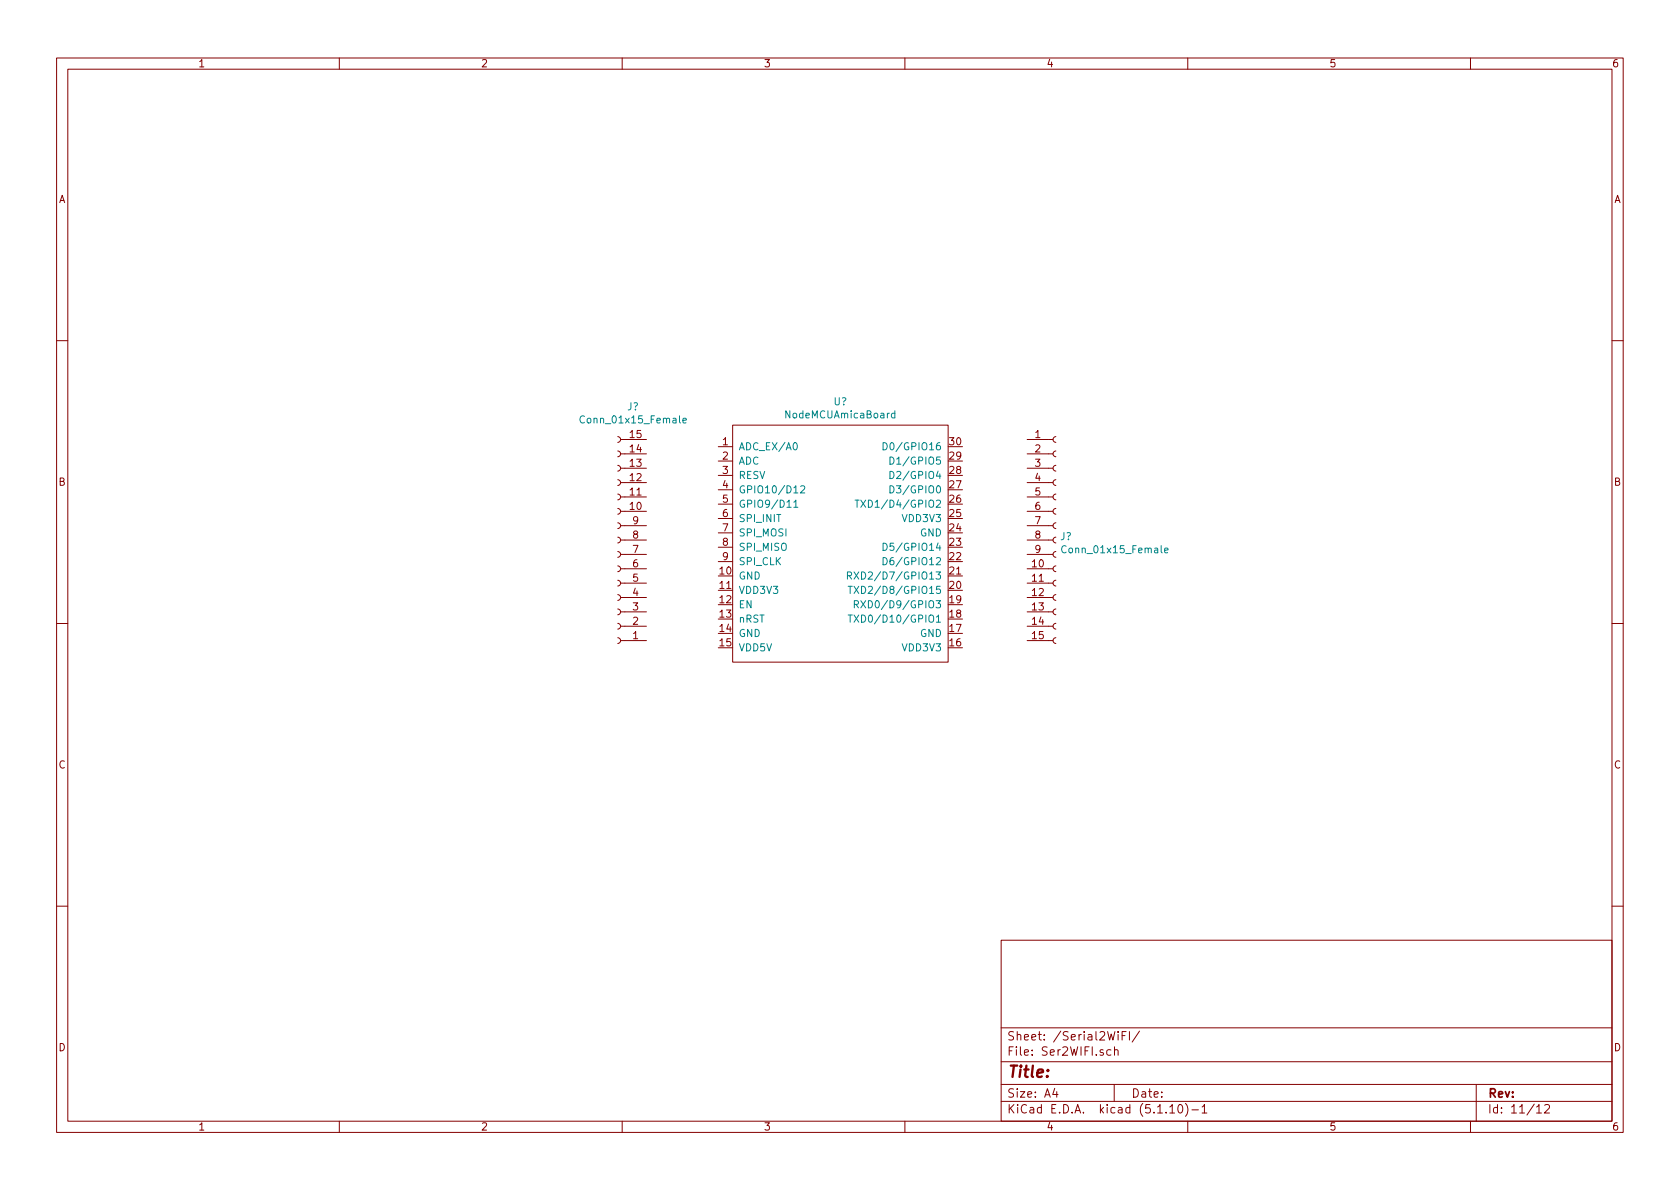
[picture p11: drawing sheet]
<svg xmlns="http://www.w3.org/2000/svg" width="297mm" height="210mm" viewBox="0 0 297 210" stroke-linecap="round" stroke-linejoin="round" font-family="sans-serif">
<g fill="none" stroke="#840000" stroke-width=".18">
<path d="M10 10.3h277v189.9h-277zM12 12.2h273v186.1h-273zM60 10.3v1.9M110 10.3v1.9M160 10.3v1.9M210 10.3v1.9M260 10.3v1.9M10 60.2h2M109.2 77.2l.4 .1 .1 .3-.1 .4-.4 .2M109.2 79.8l.4 .1 .1 .3-.1 .4-.4 .2M109.7 77.7h4.6M127 79h2.5"/>
<path d="M129.5 75.2h38.1v41.9h-38.1zM181.6 77.7h4.6M186.7 79.8l-.3 .1-.2 .3 .1 .4 .4 .2M186.7 77.2l-.3 .1-.2 .3 .1 .4 .4 .2M285 60.2h2M109.2 82.3l.4 .1 .1 .3-.1 .4-.4 .2M109.2 84.8l.4 .2 .1 .2-.1 .5-.4 .1M109.2 87.4l.4 .1 .1 .3-.1 .4-.4 .2M109.2 89.9l.4 .1 .1 .3-.1 .4-.4 .2M109.2 92.5l.4 .1 .1 .3-.1 .4-.4 .2M109.2 95l.4 .1 .1 .3-.1 .4-.4 .2M109.2 97.5l.4 .2 .1 .2-.1 .5-.4 .1"/>
<path d="M109.7 80.3h4.6M109.7 82.8h4.6M109.7 85.3h4.6M109.7 87.9h4.6M109.7 90.4h4.6M109.7 93h4.6M109.7 95.5h4.6M109.7 98h4.6M127 81.5h2.5M127 84.1h2.5M127 86.6h2.5M127 89.1h2.5"/>
<path d="M127 91.7h2.5M127 94.2h2.5M127 96.8h2.5M127 99.3h2.5M181.6 80.3h4.6M181.6 82.8h4.6M181.6 85.3h4.6M181.6 87.9h4.6M181.6 90.4h4.6M181.6 93h4.6M181.6 95.5h4.6M181.6 98h4.6"/>
<path d="M186.7 97.5l-.3 .1-.2 .4 .1 .3 .4 .2M186.7 95l-.3 .1-.2 .3 .1 .4 .4 .2M186.7 92.5l-.3 .1-.2 .3 .1 .4 .4 .2M186.7 89.9l-.3 .1-.2 .3 .1 .4 .4 .2M186.7 87.4l-.3 .1-.2 .3 .1 .4 .4 .2M186.7 84.8l-.3 .1-.2 .4 .1 .3 .4 .2M186.7 82.3l-.3 .1-.2 .3 .1 .4 .4 .2M10 110.3h2M109.2 100.1l.4 .1 .1 .3-.1 .4-.4 .2M109.2 102.6l.4 .1 .1 .3-.1 .4-.4 .2M109.2 105.2l.4 .1 .1 .3-.1 .4-.4 .2M109.2 107.7l.4 .1 .1 .3-.1 .4-.4 .2"/>
<path d="M109.2 110.2l.4 .2 .1 .2-.1 .5-.4 .1M109.2 112.8l.4 .1 .1 .3-.1 .4-.4 .2M109.7 100.6h4.6M109.7 103.1h4.6M109.7 105.7h4.6M109.7 108.2h4.6M109.7 110.7h4.6M109.7 113.3h4.6M181.6 100.6h4.6M181.6 103.1h4.6M181.6 105.7h4.6M181.6 108.2h4.6"/>
<path d="M181.6 110.7h4.6M181.6 113.3h4.6M186.7 112.8l-.3 .1-.2 .3 .1 .4 .4 .2M186.7 110.2l-.3 .1-.2 .4 .1 .3 .4 .2M186.7 107.7l-.3 .1-.2 .3 .1 .4 .4 .2M186.7 105.2l-.3 .1-.2 .3 .1 .4 .4 .2M186.7 102.6l-.3 .1-.2 .3 .1 .4 .4 .2M186.7 100.1l-.3 .1-.2 .3 .1 .4 .4 .2M285 110.3h2M10 160.2h2M177 166.3h108v32h-108zM285 160.2h2"/>
<path d="M60 198.3v1.9M110 198.3v1.9M160 198.3v1.9M177 194.8h108M177 191.8h108M177 187.8h108M177 181.8h108M186.5 192.5l-.4 1h1M186.8 193v1M196.4 185.7l-.4-.1-.3 .3 .1 .6 .2 .1 .4-.1M197 191.8v3M197.1 185.7l.2-.1 .3 .1 .1 .9"/>
<path d="M197.1 185.1v1.5M197.7 182.4v.2M197.7 182.9v1M198.4 183.1h.5M199.1 182.4h-.7v1.5M199.7 182.4v1.5M201.5 182.3l-1.3 2M206.8 195.8l.5-.5v1.5M206.8 196.8h.9M208.5 195.4l.1-.1a.8 .8 0 0 1 .5 .8 .8 .8 0 0 1-.5 .7 1 1 0 0 1-.1-1.4zM209.6 195.1a1.71 1.71 0 0 1 0 2.3M210 198.3v1.9"/>
<path d="M210.7 196.3h1.2M212.5 195.8l.5-.5v1.5M212.5 196.8h.9M260 198.3v1.9M261 191.8v6.5M271.7 195.8l.4-.5v1.5M271.7 196.8h.8M273.1 195.5l.2-.2h.4l.2 .2 .1 .3-.1 .2-.9 .8h1"/>
</g>
<g fill="none" stroke="#008484" stroke-width=".18">
<path d="M103.3 73.7a.6 .6 0 0 0-.8 .4 .6 .6 0 0 0 .6 .7l.2-.1M120.8 74.4l.6-.1-.1-.3h-.4l-.1 .1v.6h.5M140.4 78.4l.1-.1a.67 .67 0 0 1 .5 .6 .67 .67 0 0 1-.5 .6l-.2-.2-.1-.2zM156.1 78.3a.64 .64 0 0 1 .8 .6 .64 .64 0 0 1-.8 .6zM158.2 73.1h-.3l-.3 .2 .1 .6h.5M158.2 72.6v1.3M140.4 88.8l.3-.4v1.3M140.4 89.7h.7M141.6 86l.5-.1 .2 .4-.1 .2-.7 .7h.8M151.2 88.4h.7M151.5 88.4v1.3M152.2 88.4l.9 1.3"/>
<path d="M153.1 88.4l-.9 1.3M156.1 98.6a.64 .64 0 0 1 .8 .6 .64 .64 0 0 1-.8 .7zM156.1 96.1a.64 .64 0 0 1 .8 .6 .64 .64 0 0 1-.8 .6zM157.4 85.9a.64 .64 0 0 1 .7 .6 .64 .64 0 0 1-.7 .7zM157.4 83.4a.64 .64 0 0 1 .7 .6 .64 .64 0 0 1-.7 .6zM157.4 80.8a.64 .64 0 0 1 .7 .7 .64 .64 0 0 1-.7 .6zM188.5 96.6a.6 .6 0 0 0-.8 .4 .6 .6 0 0 0 .6 .8l.2-.2M205.9 97.3l.6-.1v-.2l-.4-.1-.2 .2 .1 .6h.5M149.8 101.8l.7-.1v-.4l-.7-.2v1.3M150 108.8h.7M150 103.7h.7M150.1 101.8l.5 .6"/>
<path d="M150.3 103.7v1.2M150.3 108.8v1.2M151 108.8l.8 1.2M151 103.7l.8 1.2M151 101.1l.8 1.3M151.1 106.9l.6-.1 .1-.2-.1-.3-.2-.1h-.4v1.3M151.4 106.9l.4 .6M151.8 108.8l-.8 1.2M151.8 103.7l-.8 1.2M151.8 101.1l-.8 1.3M152.2 106.2l.9 1.3M153.1 106.2l-.9 1.3"/>
</g>
<text font-size="2.8" fill="#840000" x="178" y="190.5">Title:</text>
<g font-size="2.1" fill="#840000">
<text x="178" y="184">Sheet: /Serial2WiFI/</text>
<text x="178" y="186.7">File: Ser2WIFI.sch</text>
<text x="178" y="196.9">KiCad E.D.A. kicad (5.1.10)-1</text>
<text x="178" y="194.1">Size: A4</text>
<text x="200" y="194.1">Date:</text>
<text x="263" y="194.1">Rev:</text>
<text x="263" y="196.9">Id: 11/12</text>
</g>
<g font-size="1.8" fill="#840000">
<text x="35" y="11.9">1</text>
<text x="85" y="11.9">2</text>
<text x="135" y="11.9">3</text>
<text x="185" y="11.9">4</text>
<text x="235" y="11.9">5</text>
<text x="285" y="11.9">6</text>
<text x="10.4" y="35.9">A</text>
<text x="285.4" y="35.9">A</text>
<text x="111.4" y="77.5">15</text>
<text x="183" y="77.5">1</text>
<text x="111.4" y="82.5">13</text>
<text x="111.4" y="80">14</text>
<text x="127.8" y="78.7">1</text>
<text x="127.8" y="81.3">2</text>
<text x="127.8" y="83.8">3</text>
<text x="167.9" y="83.8">28</text>
<text x="167.9" y="81.3">29</text>
<text x="167.9" y="78.7">30</text>
<text x="183" y="80">2</text>
<text x="183" y="82.5">3</text>
<text x="10.4" y="85.9">B</text>
<text x="111.4" y="87.6">11</text>
<text x="111.4" y="85.1">12</text>
<text x="127.8" y="86.4">4</text>
<text x="127.8" y="88.9">5</text>
<text x="167.9" y="88.9">26</text>
<text x="167.9" y="86.4">27</text>
<text x="183" y="85.1">4</text>
<text x="183" y="87.6">5</text>
<text x="285.4" y="85.9">B</text>
<text x="111.4" y="90.2">10</text>
<text x="111.9" y="95.2">8</text>
<text x="111.9" y="92.7">9</text>
<text x="127.8" y="91.4">6</text>
<text x="127.8" y="94">7</text>
<text x="167.9" y="94">24</text>
<text x="167.9" y="91.4">25</text>
<text x="183" y="90.2">6</text>
<text x="183" y="92.7">7</text>
<text x="183" y="95.2">8</text>
<text x="111.9" y="100.3">6</text>
<text x="111.9" y="97.8">7</text>
<text x="127.3" y="101.6">10</text>
<text x="127.8" y="96.5">8</text>
<text x="127.8" y="99.1">9</text>
<text x="167.9" y="101.6">21</text>
<text x="167.9" y="99.1">22</text>
<text x="167.9" y="96.5">23</text>
<text x="182.5" y="100.3">10</text>
<text x="183" y="97.8">9</text>
<text x="111.9" y="107.9">3</text>
<text x="111.9" y="105.4">4</text>
<text x="111.9" y="102.9">5</text>
<text x="127.3" y="104.1">11</text>
<text x="127.3" y="106.7">12</text>
<text x="167.9" y="106.7">19</text>
<text x="167.9" y="104.1">20</text>
<text x="182.5" y="102.9">11</text>
<text x="182.5" y="105.4">12</text>
<text x="182.5" y="107.9">13</text>
<text x="111.9" y="113">1</text>
<text x="111.9" y="110.5">2</text>
<text x="127.3" y="109.2">13</text>
<text x="127.3" y="111.8">14</text>
<text x="167.9" y="111.8">17</text>
<text x="167.9" y="109.2">18</text>
<text x="182.5" y="110.5">14</text>
<text x="182.5" y="113">15</text>
<text x="127.3" y="114.3">15</text>
<text x="167.9" y="114.3">16</text>
<text x="10.4" y="135.9">C</text>
<text x="285.4" y="135.9">C</text>
<text x="10.4" y="185.9">D</text>
<text x="285.4" y="185.9">D</text>
<text x="35" y="199.9">1</text>
<text x="85" y="199.9">2</text>
<text x="135" y="199.9">3</text>
<text x="185" y="199.9">4</text>
<text x="235" y="199.9">5</text>
<text x="285" y="199.9">6</text>
</g>
<g font-size="1.8" fill="#008484">
<text x="147.4" y="71.7">U?</text>
<text x="103.2" y="74.9">Conn_01x15_Female</text>
<text x="110.9" y="72.6">J?</text>
<text x="139.2" y="74">NodeMCUAmicaBoard</text>
<text x="130.6" y="79.6">ADC_EX/A0</text>
<text x="130.6" y="82.2">ADC</text>
<text x="157.5" y="79.6">D0/GPIO16</text>
<text x="158.5" y="82.2">D1/GPIO5</text>
<text x="130.6" y="84.7">RESV</text>
<text x="130.6" y="87.2">GPIO10/D12</text>
<text x="130.6" y="89.8">GPIO9/D11</text>
<text x="153.4" y="89.8">TXD1/D4/GPIO2</text>
<text x="158.5" y="87.2">D3/GPIO0</text>
<text x="158.5" y="84.7">D2/GPIO4</text>
<text x="130.6" y="92.3">SPI_INIT</text>
<text x="130.6" y="94.9">SPI_MOSI</text>
<text x="159.7" y="92.3">VDD3V3</text>
<text x="162.7" y="94.9">GND</text>
<text x="187.5" y="95.5">J?</text>
<text x="130.6" y="97.4">SPI_MISO</text>
<text x="130.6" y="99.9">SPI_CLK</text>
<text x="157.5" y="99.9">D6/GPIO12</text>
<text x="157.5" y="97.4">D5/GPIO14</text>
<text x="188.4" y="97.8">Conn_01x15_Female</text>
<text x="130.6" y="102.5">GND</text>
<text x="130.6" y="105">VDD3V3</text>
<text x="130.6" y="107.6">EN</text>
<text x="152.3" y="102.5">RXD2/D7/GPIO13</text>
<text x="152.5" y="105">TXD2/D8/GPIO15</text>
<text x="153.3" y="107.6">RXD0/D9/GPIO3</text>
<text x="130.6" y="110.1">nRST</text>
<text x="130.6" y="112.6">GND</text>
<text x="152.5" y="110.1">TXD0/D10/GPIO1</text>
<text x="162.7" y="112.6">GND</text>
<text x="130.6" y="115.2">VDD5V</text>
<text x="159.7" y="115.2">VDD3V3</text>
</g>
</svg>
